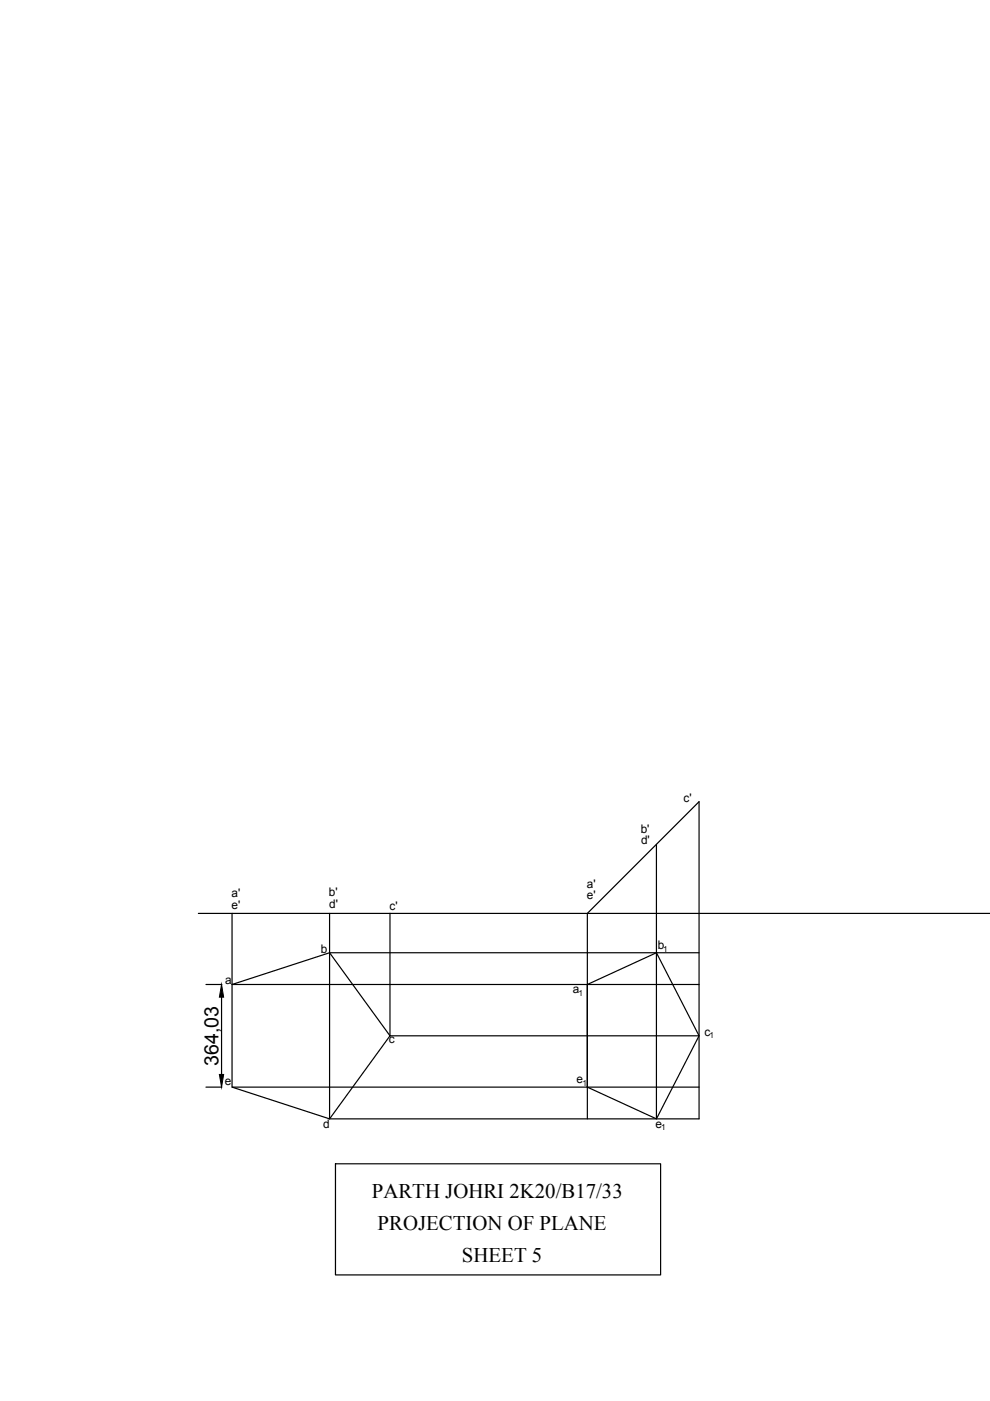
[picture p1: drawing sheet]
<svg xmlns="http://www.w3.org/2000/svg" width="210mm" height="297mm" viewBox="0 0 210 297" stroke-linecap="round" stroke-linejoin="round" font-family="sans-serif">
<!-- layer: 0 -->
<g fill="none" stroke="#000" stroke-width=".25">
<path d="M139.2 179v58.2M42.1 193.7h7.1M49.2 193.7h33.5M49.2 193.7v15h99M69.9 193.7v43.5h78.3v-67.2l-23.7 23.7v15l14.7-6.7 9 17.6-9 17.6-14.7-6.7v-21.8v28.5M82.7 193.7h127.3M82.7 193.7v25.9M43.7 208.7h3.3M47 211.4v16.4M49.2 208.7l20.7-6.7 12.8 17.6-12.8 17.6-20.7-6.7zM69.9 202h78.3M82.7 219.6h65.5"/>
<path d="M43.7 230.5h3.3M49.2 230.5h99M71.1 246.7h69v23.6h-69z"/>
</g>
<path d="M47 208.7l.4 2.7h-.9zM46.5 227.8h.9l-.4 2.7z" fill="#000" stroke="#000" stroke-width=".21"/>
<g font-size="4.4">
<text x="78.8" y="253.9">PARTH JOHRI 2K20/B17/33</text>
<text x="80.1" y="260.8">PROJECTION OF PLANE</text>
<text x="97.9" y="267.7">SHEET 5</text>
</g>
<text font-size="4.2" x="46.3" y="226" transform="rotate(-90 46.3 226)">364,03</text>
<g font-size="2.5">
<text x="144.9" y="170">c'</text>
<text x="135.9" y="176.6">b'</text>
<text x="135.9" y="179">d'</text>
<text x="49.1" y="190.2">a'</text>
<text x="69.7" y="190">b'</text>
<text x="124.4" y="188.2">a'</text>
<text x="124.4" y="190.6">e'</text>
<text x="49.1" y="192.6">e'</text>
<text x="69.8" y="192.5">d'</text>
<text x="82.6" y="192.8">c'</text>
<text x="68" y="202">b</text>
<text x="139.5" y="201.2">b</text>
<text x="47.8" y="208.7">a</text>
<text x="121.5" y="210.5">a</text>
<text x="82.4" y="221.2">c</text>
<text x="149.4" y="219.6">c</text>
<text x="47.7" y="230">e</text>
<text x="122.3" y="229.6">e</text>
<text x="68.5" y="239.2">d</text>
<text x="139" y="239.1">e</text>
</g>
<g font-size="1.8">
<text x="140.6" y="201.8">1</text>
<text x="122.7" y="211.1">1</text>
<text x="150.4" y="220.1">1</text>
<text x="123.5" y="230.2">1</text>
<text x="140.2" y="239.6">1</text>
</g>
</svg>
